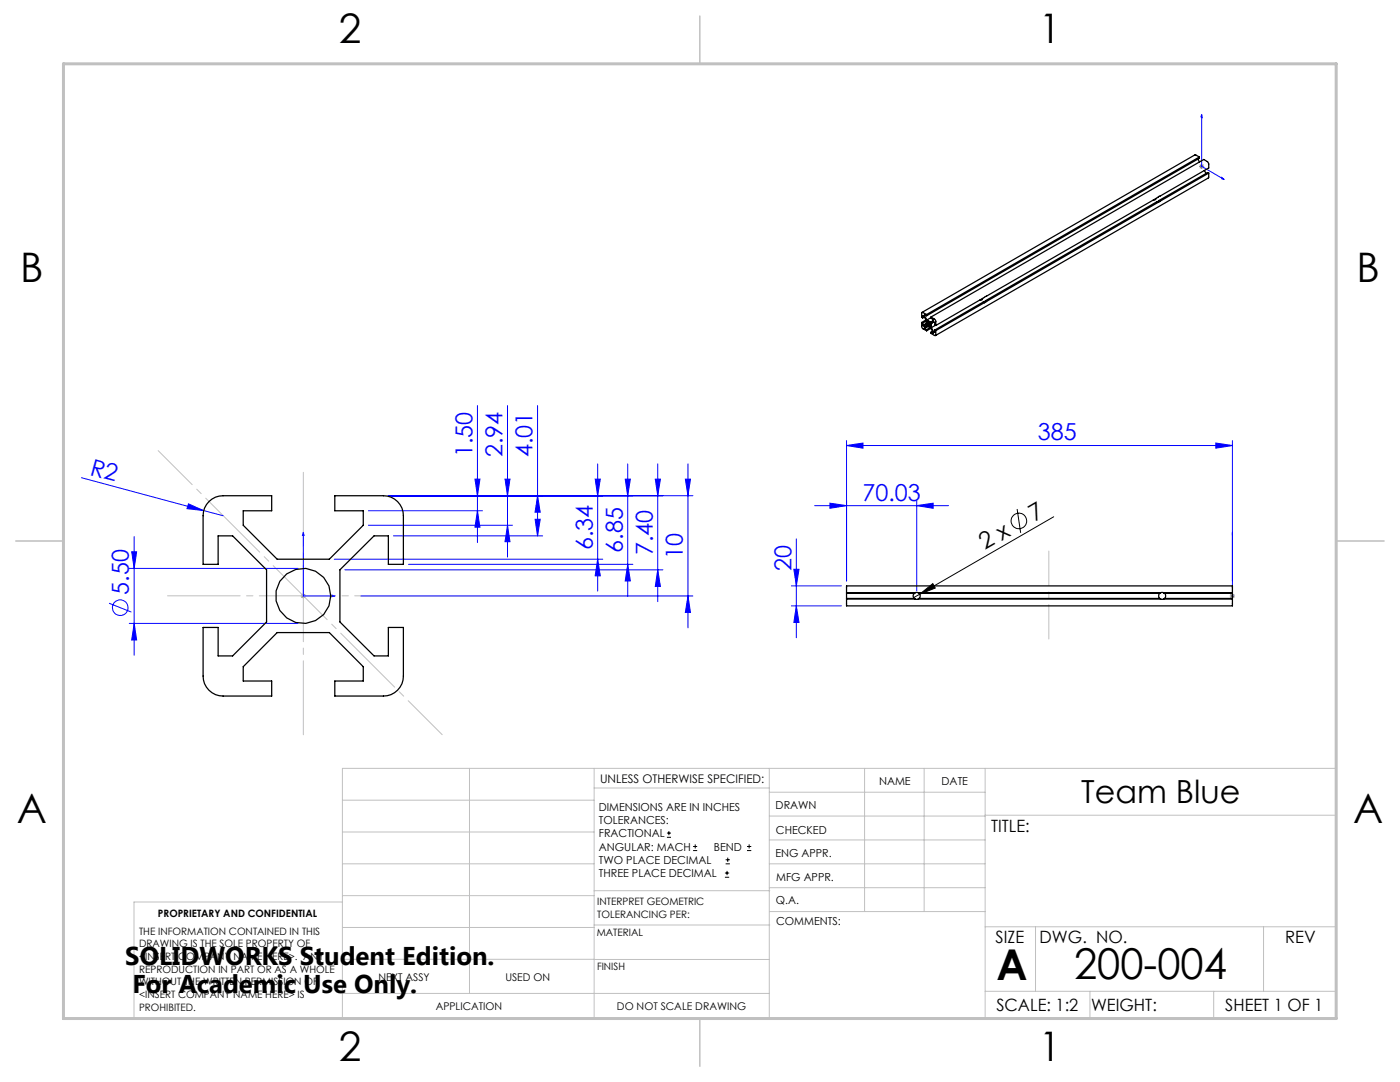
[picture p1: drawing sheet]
<svg xmlns="http://www.w3.org/2000/svg" width="279mm" height="216mm" viewBox="0 0 279 216" stroke-linecap="round" stroke-linejoin="round" font-family="sans-serif">
<g fill="none" stroke="#00f" stroke-width=".2">
<path d="M239.8 22.9v10.3l4.5 2.6M239.8 22.9l.1 .6-.2-.2zM243.8 35.4l.5 .4-.5-.1zM16.3 95.3l24.3 6.6M77.5 98.9h60.8M94.8 95.6h1l-.5 3.3zM95.3 80.9v27.4M100.8 95.6h1l-.5 3.3zM101.3 80.9v30.3M107.3 80.9v26M107.3 98.9l.5 3.3h-1zM118.8 95.6h1l-.5 3.3z"/>
<path d="M119.3 92.6v25.3M124.8 95.6h1l-.5 3.3zM125.3 92.6v26.4M130.8 95.6h1l-.5 3.3zM131.3 92.6v27.5M136.8 95.6h1l-.5 3.3zM137.3 92.6v32.7M168.9 88.9l3.3-.5v1zM168.9 87.9v28M168.9 88.9h77.1M183 99.9v18M242.6 88.4l3.4 .5-3.4 .5z"/>
<path d="M246 87.9v31M25.8 113.4h33.7M26.3 110.1h1l-.5 3.3zM26.8 107.1v23.6M37.6 100.5l3 1.4-3.3-.4zM40.6 101.9l3.9 1M60.5 106.2l.2 .7h-.3zM60.5 106.2v12.7h6.4M66.2 118.7l.7 .2-.7 .2zM66.7 111.6h53.6M68.8 113.7h63.5M72 118.9h66.3"/>
<path d="M73.5 101.9h22.8M73.5 104.8h28.8M78.5 106.9h29.8M81.5 112.6h44.8M95.3 101.9l.5 3.3h-1zM101.3 104.8l.5 3.3h-1zM106.8 103.6h1l-.5 3.3zM119.3 111.6l.5 3.3h-1zM125.3 112.6l.5 3.3h-1zM131.3 113.7l.5 3.3h-1zM137.3 118.9l.5 3.3h-1zM157.9 116.9h10"/>
<path d="M158.4 113.6h1.1l-.6 3.3zM158.9 107.5v19.7M162.6 100.9h26.7M165.6 100.4l3.3 .5-3.3 .5zM183 100.9l3.2-.5v1zM246 118.7v.4zM246 106.2v.7v-.7M246 118.9h.1M21.8 120.4l4.4 1.7M25.8 124.4h33.7M26.8 124.4l.5 3.3h-1zM157.9 120.9h10"/>
<path d="M158.9 120.9l.6 3.3h-1.1z"/>
<circle cx="24" cy="121.3" r="1.56"/>
</g>
<g fill="none" stroke="#000" stroke-width=".2">
<path d="M183.6 118.6l2.6-2.1 .5 .8zM183.6 118.6l-1.2 .6M203 101.6l.7 4.7M210.3 103.1l-26.7 15.5M133.1 167.1h.8M133.1 166.2h.8M133.5 165.8v.9M138.3 169.7h.8M138.3 168.9h.8M138.7 168.5v.8M144.7 175h.8M144.7 174.2h.8"/>
<path d="M144.8 172.4h.9M144.8 171.6h.9M145.1 173.8v.8M145.2 171.1v.9M149.1 169.7h.8M149.1 168.9h.8M149.5 168.5v.8"/>
<circle cx="203.3" cy="103.9" r="1.55"/>
</g>
<path d="M183.6 118.7a.7 .7 0 0 0-1.1-.3 .7 .7 0 0 0 .2 1.1 .7 .7 0 0 0 1-.7l-.1-.1" fill="none" stroke="#c0c0c0" stroke-width=".2" stroke-dasharray="15.2 1.3 1.3 1.3" stroke-dashoffset="14.9" stroke-linecap="butt"/>
<path d="M239.3 33.2h1M239.5 32.8l.7 .8M239.8 32.7v1M240.2 32.8l-.7 .8M60 118.9h1M60.2 118.6l.7 .7M60.5 118.4v1M60.9 118.6l-.7 .7M245.4 118.9h1.1M245.6 118.6l.7 .7M246 118.4v1M246.3 118.6l-.7 .7" fill="none" stroke="#808080" stroke-width=".2"/>
<path d="M209.3 110v17.5" fill="none" stroke="#c0c0c0" stroke-width=".2" stroke-dasharray="15.2 1.3 1.3 1.3" stroke-dashoffset="8.4"/>
<path d="M60.5 146.6v-52.4" fill="none" stroke="#c0c0c0" stroke-width=".2" stroke-dasharray="15.2 1.3 1.3 1.3" stroke-dashoffset=".5"/>
<path d="M33.4 118.9h51.9" fill="none" stroke="#c0c0c0" stroke-width=".2" stroke-dasharray="15.2 1.3 1.3 1.3" stroke-dashoffset=".7"/>
<path d="M31.6 89.9l56.7 56.7" fill="none" stroke="#c0c0c0" stroke-width=".2" stroke-dasharray="15.2 1.3 1.3 1.3" stroke-dashoffset="5.6"/>
<g fill="none" stroke="#c0c0c0" stroke-width=".2">
<path d="M68.3 159.7h50.3M93.7 153.3v44.9M118.6 153.3v49.9M118.6 157.2h34.9M153.5 153.3v49.9M153.5 158.1h43.1M172.5 153.3v28.6M184.4 153.3v28.6M196.6 153.3v49.9M68.3 180h-41.6v23.2h240v-49.9h-198.4v49.9M68.3 178.7h50.3M68.3 172.4h50.3"/>
<path d="M68.3 166h50.3M118.6 177.7h35M153.5 167.6h43.1M153.5 162.8h43.1M153.5 172.4h43.1M153.5 177.1h43.1M196.6 162.7h70.1M68.3 198.2h85.2M68.3 191.4l85.2 .1M68.3 185.1h50.3M118.6 184.6h35M153.6 181.9h43"/>
<path d="M196.6 197.8h70.1M196.6 184.9h70.1M206.7 184.9v12.9M217.5 197.8v5.4M242.2 197.8v5.4M252.2 184.9v12.9"/>
</g>
<path d="M139.7 3.2v9.5M3.1 107.9h9.6M266.7 107.9h9.5M139.7 203.2v9.6" fill="none" stroke="#c0c0c0" stroke-width=".3"/>
<path d="M12.7 12.7h254v190.5h-254z" fill="none" stroke="#c0c0c0" stroke-width=".6"/>
<path d="M183.6 118.6l2.6-2.1 .5 .8z" fill="#000"/>
<g fill="#00f">
<path d="M37.6 100.5l3 1.4-3.3-.4z"/>
<path d="M183 100.9l3.2-.5v1zM165.6 100.4l3.3 .5-3.3 .5z"/>
<path d="M66.2 118.7l.7 .2-.7 .2zM60.5 106.2l.2 .7h-.3z"/>
<path d="M243.8 35.4l.5 .4-.5-.1zM239.8 22.9l.1 .6-.2-.2z"/>
<path d="M246 118.7v.4zM246 106.2v.7z"/>
<path d="M168.9 88.9l3.3-.5v1zM242.6 88.4l3.4 .5-3.4 .5z"/>
<path d="M26.3 110.1h1l-.5 3.3zM26.8 124.4l.5 3.3h-1zM94.8 95.6h1l-.5 3.3zM95.3 101.9l.5 3.3h-1zM100.8 95.6h1l-.5 3.3zM101.3 104.8l.5 3.3h-1zM107.3 98.9l.5 3.3h-1zM106.8 103.6h1l-.5 3.3zM124.8 95.6h1l-.5 3.3zM125.3 112.6l.5 3.3h-1zM118.8 95.6h1l-.5 3.3zM119.3 111.6l.5 3.3h-1zM130.8 95.6h1l-.5 3.3zM131.3 113.7l.5 3.3h-1zM136.8 95.6h1l-.5 3.3zM137.3 118.9l.5 3.3h-1zM158.4 113.6h1.1l-.6 3.3zM158.9 120.9l.6 3.3h-1.1z"/>
</g>
<g fill="none" stroke="#000" stroke-width=".25">
<path d="M230.8 39.6l-.3 .3h-.3M239 31.7l.4 .6M239.4 31.3l-.9-.4-54.5 31.4M239.4 31.3v.3l-54.5 31.4M239.4 31.3l-54.5 31.5M240.3 34l.4 .6M241.2 34.5l-.1 1-54.4 31.5M241.2 34.5l-9.7 5.6M241.2 34.5l-.2-.1-9.7 5.6M196.1 59.5a.39 .39 0 0 1-.6 .4M230.9 40.3l.2 .1M230.9 40.3l-34.2 19.7"/>
<path d="M231.1 40.4l-34.2 19.7M231.3 40l-.4 .3M231.3 40l.2 .1M231.5 40.1l-.4 .3M183.9 64.3l.1 1.1 .9 .6M183.9 64.3l.3 .2M184.2 63.4v-.4l.2 .1 .5 .8v.9l-.5 .3-.2-.2M184.2 64.5v.4M184.5 63.3l-.3 .1M184.5 63v-.2l.4 .2M184.5 65.5v-.2l.5-.3 .7 .4 .5 1.1-.4-.2M184.5 63l.5 .9"/>
<path d="M184.5 65.5l.4 .3M184.7 62.9l-.2 .1M184.8 63.9l-.9 .4M184.9 64.5l-.7 .4M184.9 64.1l-.7 .4M184.9 62.8l-.9-.5-.1 1 .3 .1M184.9 62.8v.2M184.9 65.8v.2M185 64.2a.57 .57 0 0 1 .6 .3 .57 .57 0 0 1-.1 .7l-.5-.5zM185.2 64.1v.5l.5 .4M185.2 65.2l-.7 .3M185.3 64.2v.3l.4 .4"/>
<path d="M185.3 64.2l.1 .3 .3 .4M185.5 64.3l.2 .4M185.6 65.4l-.7 .4M185.7 65l-.4-.2-.1-.7a.6 .6 0 0 0 .5 1M185.8 65.5l-.9 .5M185.8 63.3l.9 .5 .1 1.1M185.8 63.3l54.4-31.5 .9 .5 .1 .4v.8l-54.4 31.4M185.8 63.3v.2l.4 .2v.3l-.5 .3-.7-.4M185.8 63.4l-.8 .5M185.9 65.4l.4 .8M186.1 66.1l-.3 .2M186.5 65.9v.4l-.2-.1"/>
<path d="M186.5 65.9l.3 .1M186.5 66.1l-.2 .1M186.7 64.9l-.8 .5M186.8 66l-.1 1-.9-.5v-.2M186.8 64.9l-.3-.1v-.5l-.2-.1-.4 .3v.9M196.3 60.3l-9.8 5.6M196.3 60.3l.2 .1M196.5 60.4l-9.7 5.6M196.7 60l-.4 .3M196.7 60l.2 .1M196.9 60.1l-.4 .3M41.7 100.1a3.8 3.8 0 0 1 2.8-1.2h9.7v3h-5.7v2.9l6.8 6.8h10.4l6.8-6.8v-2.9h-5.7v-3h9.7a4 4 0 0 1 4 4v9.7h-3v-5.7h-2.9l-6.8 6.8v10.4l6.8 6.8h2.9v-5.7h3v9.7a4 4 0 0 1-4 4h-9.7v-3h5.7v-2.9l-6.8-6.8h-10.4l-6.8 6.8v2.9h5.7v3h-9.7a4 4 0 0 1-4-4v-9.7h3v5.7h2.9l6.8-6.8v-10.4l-6.8-6.8h-2.9v5.7h-3v-9.7a3.8 3.8 0 0 1 1.2-2.8z"/>
<path d="M168.9 116.9h77.1v4h-77.1zM168.9 119.5h13.7M168.9 118.3h13.7M168.9 118.4h13.6M168.9 119.4h13.6M182.5 119.4l.1 .1M182.5 118.4a.65 .65 0 0 0 0 1M182.6 119.5h.7M182.6 118.3h.7M182.6 118.3l-.1 .1M183.3 118.3l.1 .1M183.3 119.5h48.3"/>
<path d="M183.3 118.3h48.3M183.4 119.4l-.1 .1M183.4 118.4a.65 .65 0 0 1 0 1M183.4 118.4h48.1M183.4 119.4h48.1M231.5 119.4l.1 .1M231.5 118.4a.72 .72 0 0 0 0 1M231.6 119.5h.6M231.6 118.3h.6M231.6 118.3l-.1 .1M232.2 118.3l.2 .1M232.2 119.5h13.8"/>
<path d="M232.2 118.3h13.8M232.4 119.4l-.2 .1M232.4 118.4a.72 .72 0 0 1 0 1M232.4 118.4h13.6M232.4 119.4h13.6"/>
<circle cx="60.5" cy="118.9" r="5.5"/>
</g>
<g font-size="8.5">
<text x="198.9" y="195.5">A</text>
<text x="214.4" y="195.4">200-004</text>
</g>
<g font-size="8.1">
<text x="67.6" y="8.6">2</text>
<text x="207.3" y="8.6">1</text>
<text x="4" y="56.2">B</text>
<text x="270.7" y="56.2">B</text>
<text x="3.3" y="164.1">A</text>
<text x="270" y="164.1">A</text>
<text x="67.6" y="211.7">2</text>
<text x="207.3" y="211.7">1</text>
</g>
<text font-size="6.3" x="215.8" y="160.3">Team Blue</text>
<g font-size="5.1">
<text x="25" y="192.5">SOLIDWORKS Student Edition.</text>
<text x="26.4" y="198.1">For Academic Use Only.</text>
</g>
<g font-size="4.7" fill="#00f">
<text x="207.2" y="87.9">385</text>
<text x="17.8" y="94.7" transform="rotate(15 17.8 94.7)">R2</text>
<text x="94.3" y="91.2" transform="rotate(-90 94.3 91.2)">1.50</text>
<text x="100.3" y="91.2" transform="rotate(-90 100.3 91.2)">2.94</text>
<text x="106.3" y="91.2" transform="rotate(-90 106.3 91.2)">4.01</text>
<text x="172.1" y="99.9">70.03</text>
<text x="118.3" y="109.8" transform="rotate(-90 118.3 109.8)">6.34</text>
<text x="124.3" y="110.3" transform="rotate(-90 124.3 110.3)">6.85</text>
<text x="130.3" y="110.8" transform="rotate(-90 130.3 110.8)">7.40</text>
<text x="136.3" y="111.5" transform="rotate(-90 136.3 111.5)">10</text>
<text x="157.9" y="114" transform="rotate(-90 157.9 114)">20</text>
<text x="25.7" y="118.7" transform="rotate(-90 25.7 118.7)">5.50</text>
</g>
<g font-size="4.7">
<text x="206.4" y="104.1" transform="rotate(-30 206.4 104.1)">7</text>
<text x="196.6" y="109.8" transform="rotate(-30 196.6 109.8)">2 x</text>
</g>
<g font-size="3.4">
<text x="197.8" y="166">TITLE:</text>
<text x="198.7" y="188.1">SIZE</text>
<text x="207.5" y="188.1">DWG. NO.</text>
<text x="256.5" y="188.2">REV</text>
<text x="198.8" y="201.7">SCALE: 1:2</text>
<text x="217.7" y="201.8">WEIGHT:</text>
<text x="244.5" y="201.7">SHEET 1 OF 1</text>
</g>
<text font-size="2.4" x="119.8" y="156.2">UNLESS OTHERWISE SPECIFIED:</text>
<g font-size="2.2">
<text x="119.5" y="161.8">DIMENSIONS ARE IN INCHES</text>
<text x="154.8" y="161.4">DRAWN</text>
<text x="175.4" y="156.6">NAME</text>
<text x="187.9" y="156.7">DATE</text>
<text x="119.5" y="164.4">TOLERANCES:</text>
<text x="119.5" y="167.1">FRACTIONAL</text>
<text x="154.9" y="166.3">CHECKED</text>
<text x="119.5" y="169.7">ANGULAR: MACH</text>
<text x="119.5" y="172.4">TWO PLACE DECIMAL</text>
<text x="142.5" y="169.7">BEND</text>
<text x="154.8" y="171">ENG APPR.</text>
<text x="119.5" y="175">THREE PLACE DECIMAL</text>
<text x="154.9" y="175.7">MFG APPR.</text>
<text x="154.9" y="180.4">Q.A.</text>
<text x="154.9" y="184.6">COMMENTS:</text>
</g>
<g font-size="2.1">
<text x="75.5" y="195.7">NEXT ASSY</text>
<text x="100.9" y="195.7">USED ON</text>
<text x="86.9" y="201.5">APPLICATION</text>
<text x="123.1" y="201.6">DO NOT SCALE DRAWING</text>
</g>
<g font-size="2">
<text x="31.5" y="182.9">PROPRIETARY AND CONFIDENTIAL</text>
<text x="119.2" y="180.6">INTERPRET GEOMETRIC</text>
<text x="119.2" y="183.1">TOLERANCING PER:</text>
<text x="27.8" y="186.5">THE INFORMATION CONTAINED IN THIS</text>
<text x="27.8" y="189">DRAWING IS THE SOLE PROPERTY OF</text>
<text x="27.8" y="191.6">&lt;INSERT COMPANY NAME HERE&gt;. ANY</text>
<text x="119.1" y="186.7">MATERIAL</text>
<text x="27.8" y="194.1">REPRODUCTION IN PART OR AS A WHOLE</text>
<text x="27.8" y="196.6">WITHOUT THE WRITTEN PERMISSION OF</text>
<text x="119.1" y="193.5">FINISH</text>
<text x="27.8" y="199.1">&lt;INSERT COMPANY NAME HERE&gt; IS</text>
<text x="27.8" y="201.7">PROHIBITED.</text>
</g>
</svg>
